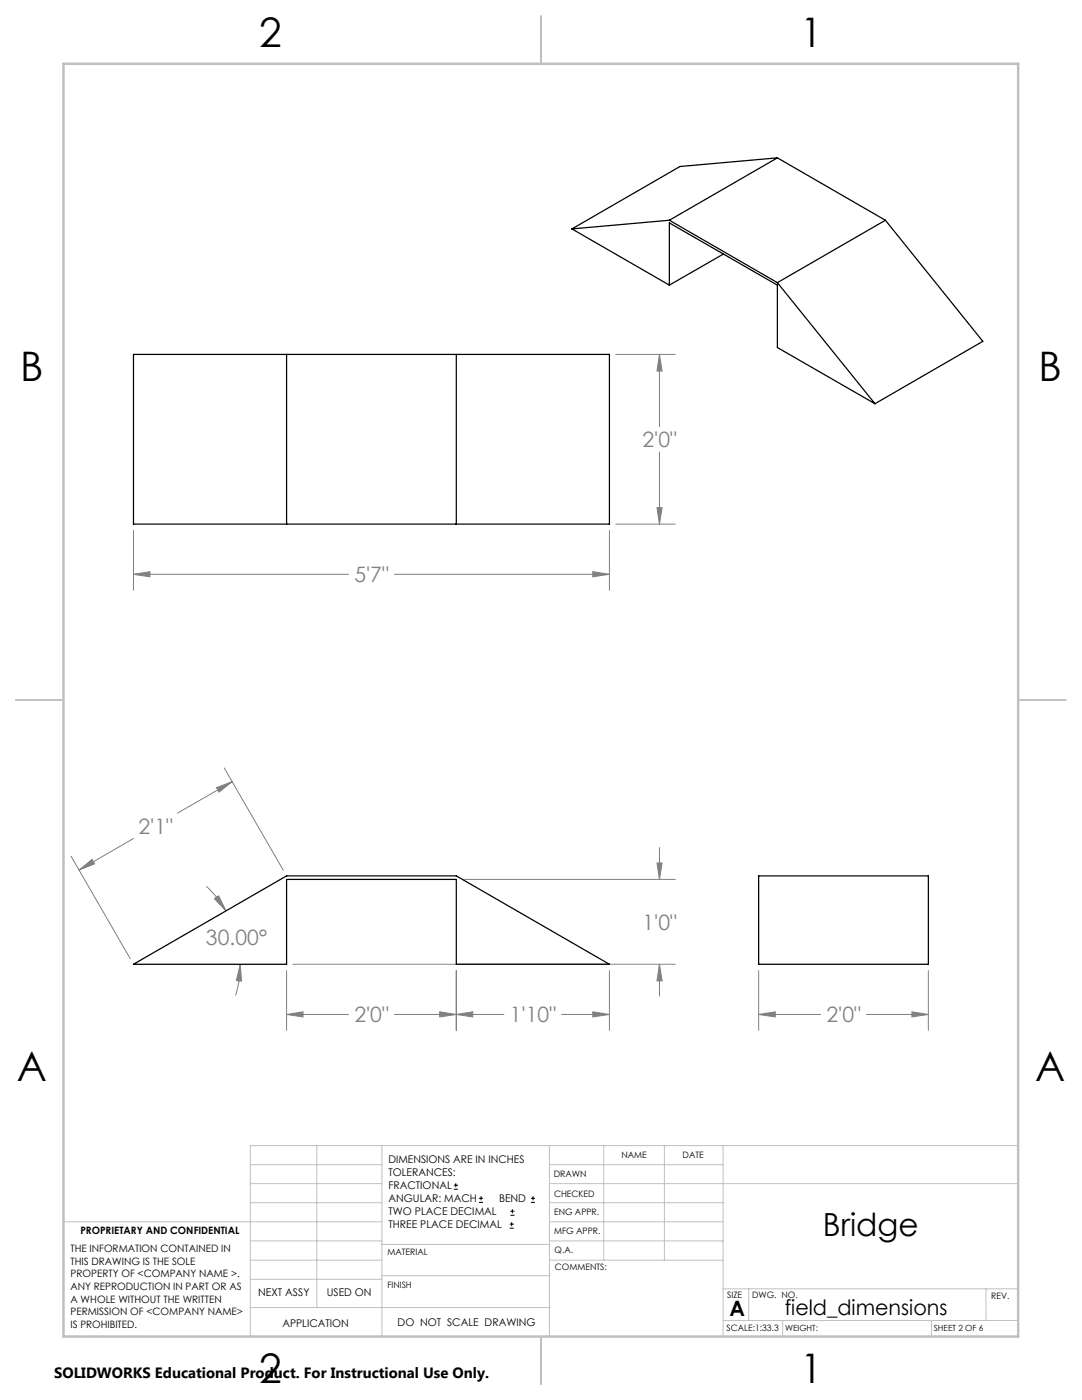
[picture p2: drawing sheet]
<svg xmlns="http://www.w3.org/2000/svg" width="216mm" height="279mm" viewBox="0 0 216 279" stroke-linecap="round" stroke-linejoin="round" font-family="sans-serif">
<g fill="none" stroke="#000" stroke-width=".2">
<path d="M90.6 237.3h.8M90.6 236.5h.8M90.9 236.1v.9M95.6 240h.8M95.6 239.1h.8M96 238.7v.8M105.9 240h.9M105.9 239.1h.9M106.4 238.7v.8M101.7 245.1h.8M101.7 244.3h.8M101.8 242.5h.9"/>
<path d="M101.8 241.7h.9M102.1 243.9v.8M102.2 241.3v.8"/>
</g>
<g fill="none" stroke="#808080" stroke-width=".2">
<path d="M122.9 70.7h11.9M131.6 70.7l.5 3.3h-1zM131.6 70.7v14.5M131.6 90.2v14.4M26.6 114.6l3.3-.5v1zM26.6 105.9v11.9M26.6 114.6h42.9M78.7 114.6h42.9M118.3 114.1l3.3 .5-3.3 .5zM121.6 105.9v11.9M122.9 104.6h11.9M131.1 101.3h1l-.5 3.3z"/>
<path d="M43.2 157.2l3.1-1.2-2.6 2.1zM44.7 153.2l11.9 20.5M46.3 156l-10.9 6.3M14.2 170.9l11.8 20.4M15.8 173.6l2.6-2.1 .5 .9zM26.7 167.3l-10.9 6.3M41.2 176.9a20.5 20.5 0 0 1 3.9 4.9M42.8 179.4l.8-.6 1.5 3zM92.3 175.5h42.5M131.1 172.2h1l-.5 3.3zM131.6 169.2v6.3M47.9 192.4l.3 3.4-1-.1z"/>
<path d="M47.9 192.4a21 21 0 0 1-.9 6.2M57.2 193.7v11.9M58.5 192.4h76.3M91.1 193.7v11.9M121.6 193.7v11.9M131.6 192.4l.5 3.4h-1zM131.6 192.4v6.4M151.4 193.7v11.9M185.2 193.7v11.9M57.2 202.5l3.3-.6v1.1zM57.2 202.5h12.3M78.7 202.5h21.8"/>
<path d="M87.7 201.9l3.4 .6-3.4 .5zM91.1 202.5l3.2-.6v1.1zM112.1 202.5h9.5M118.3 201.9l3.3 .6-3.3 .5zM151.4 202.5l3.3-.6v1.1zM151.4 202.5h12.3M172.9 202.5h12.3M182 201.9l3.2 .6-3.2 .5z"/>
</g>
<g fill="none" stroke="#c0c0c0" stroke-width=".2">
<path d="M50 232.4h26.2M50 236.2h26.2M63.2 228.6v32.3M76.2 228.6v38.1M109.6 228.6v38.1M109.6 232.4h34.7M109.6 236.2h93.6M120.5 228.6v22.9M132.6 228.6v22.9M144.3 228.6v38.1M203.2 228.6h-153.2v38.1M12.7 243.8h63.5"/>
<path d="M50 251.5h26.2M50 240h26.2M50 247.7h26.2M50 255.3h26.2M76.2 254.6h33.4M76.2 248.4h33.4M109.6 251.5h34.7M109.6 243.8h34.7M109.6 240h34.7M109.6 247.7h34.7M144.3 257.2h58.9M149.4 257.2v6.3"/>
<path d="M196.7 257.2v6.3M50 260.9h59.6M144.3 263.5h58.9M156.2 263.5v3.2M185.9 263.5v3.2"/>
</g>
<path d="M108 3.2v9.5M3.1 139.7h9.6M203.2 139.7h9.5M108 266.7v9.6" fill="none" stroke="#c0c0c0" stroke-width=".25"/>
<path d="M12.7 12.7h190.5v254h-190.5z" fill="none" stroke="#c0c0c0" stroke-width=".5"/>
<path d="M57.2 202.5l3.3-.6v1.1zM87.7 201.9l3.4 .6-3.4 .5zM47.9 192.4l.3 3.4-1-.1zM42.8 179.4l.8-.6 1.5 3zM131.1 172.2h1l-.5 3.3zM131.6 192.4l.5 3.4h-1zM43.2 157.2l3.1-1.2-2.6 2.1zM15.8 173.6l2.6-2.1 .5 .9zM91.1 202.5l3.2-.6v1.1zM118.3 201.9l3.3 .6-3.3 .5zM118.3 114.1l3.3 .5-3.3 .5zM26.6 114.6l3.3-.5v1zM131.1 101.3h1l-.5 3.3zM131.6 70.7l.5 3.3h-1zM151.4 202.5l3.3-.6v1.1zM182 201.9l3.2 .6-3.2 .5z" fill="#808080"/>
<g fill="none" stroke="#000" stroke-width=".25">
<path d="M155.1 31.5l-21.5 12.5M155.1 31.5l21.6 12.5M155.1 31.5l-19.4 1.7-21.6 12.5M114.1 45.7l19.5 11.2M133.6 44l-19.5 1.7M133.6 44l21.5 12.4M133.6 56.9v-12.4l21.5 12.4v12.5l19.5 11.2M144.4 50.7l-10.8 6.2M155.1 56.4l19.5 24.2M176.7 44l19.4 24.1-21.5 12.5M176.7 44l-21.6 12.4M26.6 70.7h95v33.9h-95z"/>
<path d="M57.2 70.7v33.9M91.1 70.7v33.9M151.4 174.8h33.8v17.6h-33.8zM26.6 192.4l30.6-17.6h33.9l30.5 17.6h-30.5v-16.9h-33.9v16.9z"/>
</g>
<g font-size="8.1">
<text x="51.7" y="9.3">2</text>
<text x="159.7" y="9.3">1</text>
<text x="4" y="76">B</text>
<text x="207.2" y="76">B</text>
<text x="3.3" y="215.7">A</text>
<text x="206.5" y="215.7">A</text>
<text x="51.7" y="276">2</text>
<text x="159.7" y="276">1</text>
</g>
<text font-size="6.3" x="164.2" y="246.6">Bridge</text>
<g font-size="4.2" fill="#808080">
<text x="128.2" y="89.3">2'0&quot;</text>
<text x="70.7" y="116.2">5'7&quot;</text>
<text x="27.6" y="166.4">2'1&quot;</text>
<text x="128.2" y="185.6">1'0&quot;</text>
<text x="41.1" y="188.5">30.00°</text>
<text x="70.7" y="204">2'0&quot;</text>
<text x="101.7" y="204">1'10&quot;</text>
<text x="164.9" y="204">2'0&quot;</text>
</g>
<g font-size="4.2">
<text x="145.6" y="262.7">A</text>
<text x="156.6" y="262.4">field_dimensions</text>
</g>
<text font-size="3" x="10.8" y="275.1">SOLIDWORKS Educational Product. For Instructional Use Only.</text>
<g font-size="2.1">
<text x="77.5" y="232.2">DIMENSIONS ARE IN INCHES</text>
<text x="77.5" y="234.7">TOLERANCES:</text>
<text x="77.5" y="237.3">FRACTIONAL</text>
<text x="77.5" y="239.9">ANGULAR: MACH</text>
<text x="99.6" y="239.9">BEND</text>
<text x="77.5" y="242.5">TWO PLACE DECIMAL</text>
<text x="77.5" y="245.1">THREE PLACE DECIMAL</text>
<text x="51.5" y="258.7">NEXT ASSY</text>
<text x="65.2" y="258.6">USED ON</text>
<text x="56.3" y="264.8">APPLICATION</text>
<text x="79.3" y="264.6">DO NOT SCALE DRAWING</text>
</g>
<g font-size="2">
<text x="14.1" y="249.9">THE INFORMATION CONTAINED IN</text>
<text x="16" y="246.3">PROPRIETARY AND CONFIDENTIAL</text>
<text x="14.1" y="252.4">THIS DRAWING IS THE SOLE</text>
<text x="14.1" y="254.9">PROPERTY OF &lt;COMPANY NAME &gt;.</text>
<text x="14.1" y="257.4">ANY REPRODUCTION IN PART OR AS</text>
<text x="14.1" y="260">A WHOLE WITHOUT THE WRITTEN</text>
<text x="14.1" y="262.5">PERMISSION OF &lt;COMPANY NAME&gt;</text>
<text x="14.1" y="265">IS PROHIBITED.</text>
</g>
<g font-size="1.8">
<text x="124" y="231.1">NAME</text>
<text x="136.2" y="231.1">DATE</text>
<text x="110.5" y="234.8">DRAWN</text>
<text x="110.5" y="238.9">CHECKED</text>
<text x="110.6" y="242.5">ENG APPR.</text>
<text x="77.3" y="250.5">MATERIAL</text>
<text x="110.6" y="246.3">MFG APPR.</text>
<text x="110.7" y="250">Q.A.</text>
<text x="77.3" y="257">FINISH</text>
<text x="110.7" y="253.5">COMMENTS:</text>
<text x="145.1" y="259">SIZE</text>
<text x="150.1" y="259.1">DWG. NO.</text>
<text x="197.8" y="259.2">REV.</text>
<text x="145" y="265.7">SCALE:1:33.3</text>
</g>
<g font-size="1.7">
<text x="156.7" y="265.7">WEIGHT:</text>
<text x="186.3" y="265.7">SHEET 2 OF 6</text>
</g>
</svg>
